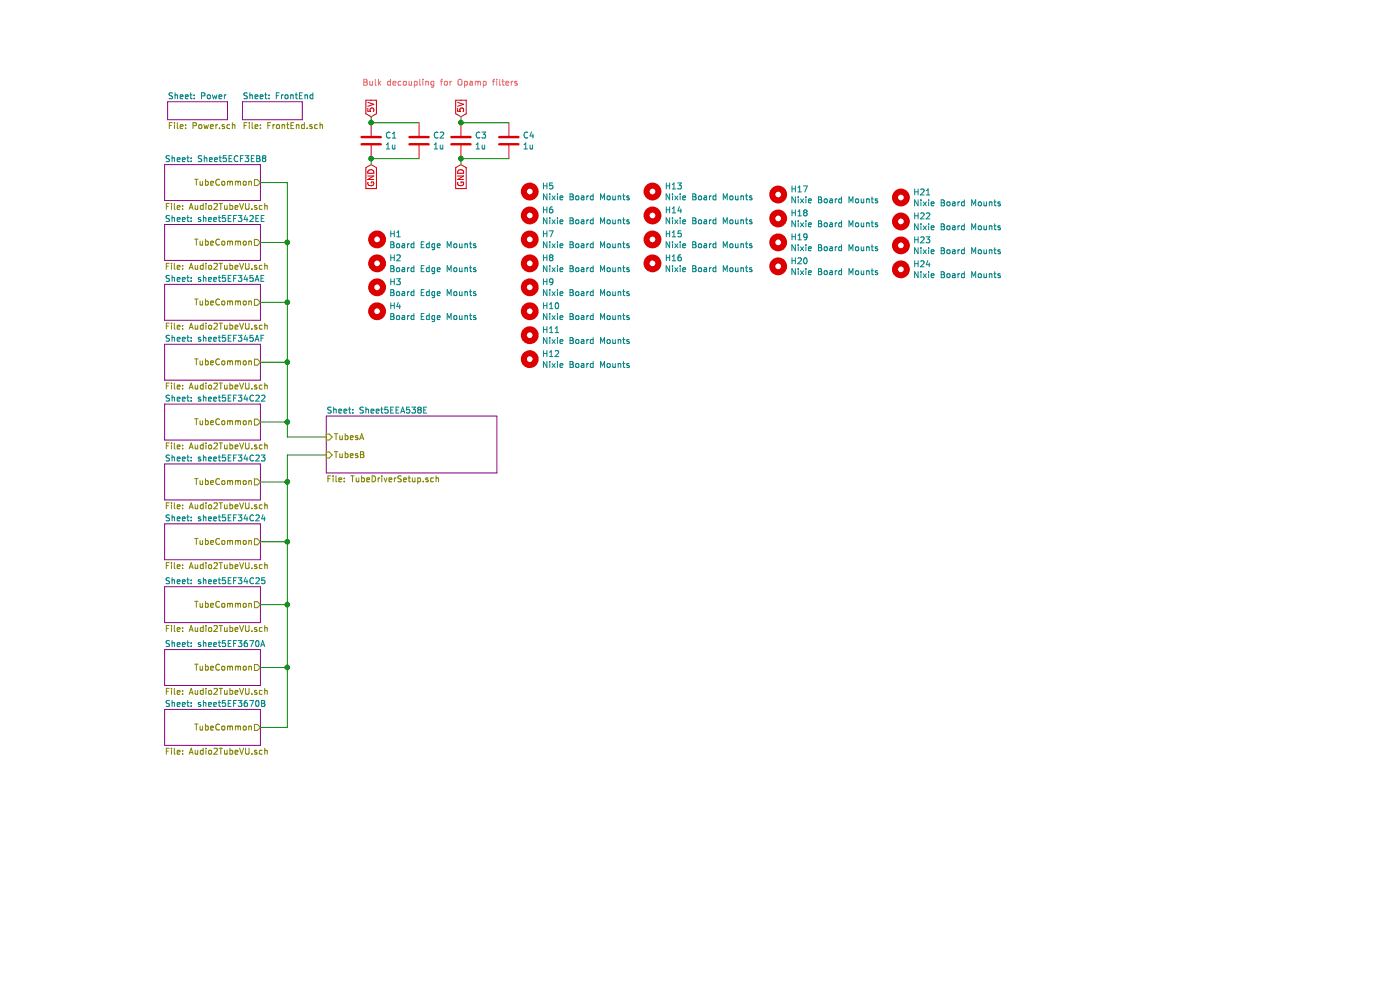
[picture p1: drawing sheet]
EESchema Schematic File Version 4
LIBS:NixieAnalyzer-cache
EELAYER 29 0
EELAYER END
$Descr A4 11693 8268
encoding utf-8
Sheet 1 14
Title ""
Date ""
Rev ""
Comp ""
Comment1 ""
Comment2 ""
Comment3 ""
Comment4 ""
$EndDescr
$Sheet
S 1400 850  500  150 
U 5EC969AA
F0 "Power" 50
F1 "Power.sch" 50
$EndSheet
$Sheet
S 1375 1375 800  300 
U 5ECF3EB8
F0 "Sheet5ECF3EB8" 50
F1 "Audio2TubeVU.sch" 50
F2 "TubeCommon" O R 2175 1525 50 
$EndSheet
$Sheet
S 2725 3475 1425 475 
U 5EEA538E
F0 "Sheet5EEA538E" 50
F1 "TubeDriverSetup.sch" 50
F2 "TubesA" I L 2725 3650 50 
F3 "TubesB" I L 2725 3800 50 
$EndSheet
$Comp
L Device:C C?
U 1 1
P 3100 1175
AR Path="/5ECF3EB8/5EDE820B" Ref="C?"  Part="1" 
AR Path="/5EDD3FC6/5EDE820B" Ref="C?"  Part="1" 
AR Path="/5EDD5977/5EDE820B" Ref="C?"  Part="1" 
AR Path="/5EDBB4FB/5EDE820B" Ref="C?"  Part="1" 
AR Path="/5EDBB631/5EDE820B" Ref="C?"  Part="1" 
AR Path="/5EDBB633/5EDE820B" Ref="C?"  Part="1" 
AR Path="/5EDE820B" Ref="C1"  Part="1" 
F 0 "C1" H 3215 1221 50  0000 L CNN
F 1 "1u" H 3215 1130 50  0000 L CNN
F 2 "Capacitor_THT:C_Rect_L4.0mm_W2.5mm_P2.50mm" H 3138 1025 50  0001 C CNN
F 3 "~" H 3100 1175 50  0001 C CNN
	1    3100 1175
	1    0    0    -1  
$EndComp
$Comp
L Device:C C?
U 1 1
P 3500 1175
AR Path="/5ECF3EB8/5EDE8656" Ref="C?"  Part="1" 
AR Path="/5EDD3FC6/5EDE8656" Ref="C?"  Part="1" 
AR Path="/5EDD5977/5EDE8656" Ref="C?"  Part="1" 
AR Path="/5EDBB4FB/5EDE8656" Ref="C?"  Part="1" 
AR Path="/5EDBB631/5EDE8656" Ref="C?"  Part="1" 
AR Path="/5EDBB633/5EDE8656" Ref="C?"  Part="1" 
AR Path="/5EDE8656" Ref="C2"  Part="1" 
F 0 "C2" H 3615 1221 50  0000 L CNN
F 1 "1u" H 3615 1130 50  0000 L CNN
F 2 "Capacitor_THT:C_Rect_L4.0mm_W2.5mm_P2.50mm" H 3538 1025 50  0001 C CNN
F 3 "~" H 3500 1175 50  0001 C CNN
	1    3500 1175
	1    0    0    -1  
$EndComp
Text GLabel 3100 975  1    50   Input ~ 0
5V
Text GLabel 3100 1375 3    50   Input ~ 0
GND
Wire Wire Line
	3500 1025 3100 1025
Wire Wire Line
	3100 975  3100 1025
Connection ~ 3100 1025
Wire Wire Line
	3500 1325 3100 1325
Wire Wire Line
	3100 1325 3100 1375
Connection ~ 3100 1325
Text Notes 3025 725  0    50   ~ 0
Bulk decoupling for Opamp filters
$Comp
L Device:C C?
U 1 1
P 3850 1175
AR Path="/5ECF3EB8/5EE21185" Ref="C?"  Part="1" 
AR Path="/5EDD3FC6/5EE21185" Ref="C?"  Part="1" 
AR Path="/5EDD5977/5EE21185" Ref="C?"  Part="1" 
AR Path="/5EDBB4FB/5EE21185" Ref="C?"  Part="1" 
AR Path="/5EDBB631/5EE21185" Ref="C?"  Part="1" 
AR Path="/5EDBB633/5EE21185" Ref="C?"  Part="1" 
AR Path="/5EE21185" Ref="C3"  Part="1" 
F 0 "C3" H 3965 1221 50  0000 L CNN
F 1 "1u" H 3965 1130 50  0000 L CNN
F 2 "Capacitor_THT:C_Rect_L4.0mm_W2.5mm_P2.50mm" H 3888 1025 50  0001 C CNN
F 3 "~" H 3850 1175 50  0001 C CNN
	1    3850 1175
	1    0    0    -1  
$EndComp
$Comp
L Device:C C?
U 1 1
P 4250 1175
AR Path="/5ECF3EB8/5EE2118B" Ref="C?"  Part="1" 
AR Path="/5EDD3FC6/5EE2118B" Ref="C?"  Part="1" 
AR Path="/5EDD5977/5EE2118B" Ref="C?"  Part="1" 
AR Path="/5EDBB4FB/5EE2118B" Ref="C?"  Part="1" 
AR Path="/5EDBB631/5EE2118B" Ref="C?"  Part="1" 
AR Path="/5EDBB633/5EE2118B" Ref="C?"  Part="1" 
AR Path="/5EE2118B" Ref="C4"  Part="1" 
F 0 "C4" H 4365 1221 50  0000 L CNN
F 1 "1u" H 4365 1130 50  0000 L CNN
F 2 "Capacitor_THT:C_Rect_L4.0mm_W2.5mm_P2.50mm" H 4288 1025 50  0001 C CNN
F 3 "~" H 4250 1175 50  0001 C CNN
	1    4250 1175
	1    0    0    -1  
$EndComp
Text GLabel 3850 975  1    50   Input ~ 0
5V
Text GLabel 3850 1375 3    50   Input ~ 0
GND
Wire Wire Line
	4250 1025 3850 1025
Wire Wire Line
	3850 975  3850 1025
Connection ~ 3850 1025
Wire Wire Line
	4250 1325 3850 1325
Wire Wire Line
	3850 1325 3850 1375
Connection ~ 3850 1325
$Sheet
S 2025 850  500  150 
U 5EC964AB
F0 "FrontEnd" 50
F1 "FrontEnd.sch" 50
$EndSheet
$Comp
L Mechanical:MountingHole H?
U 1 1
P 3150 2200
AR Path="/5ECBE937/5EE2DE82" Ref="H?"  Part="1" 
AR Path="/5EE2DE82" Ref="H2"  Part="1" 
F 0 "H2" H 3250 2246 50  0000 L CNN
F 1 "Board Edge Mounts" H 3250 2155 50  0000 L CNN
F 2 "MountingHole:MountingHole_3.5mm" H 3150 2200 50  0001 C CNN
F 3 "~" H 3150 2200 50  0001 C CNN
	1    3150 2200
	1    0    0    -1  
$EndComp
$Comp
L Mechanical:MountingHole H?
U 1 1
P 3150 2400
AR Path="/5ECBE937/5EE2DE88" Ref="H?"  Part="1" 
AR Path="/5EE2DE88" Ref="H3"  Part="1" 
F 0 "H3" H 3250 2446 50  0000 L CNN
F 1 "Board Edge Mounts" H 3250 2355 50  0000 L CNN
F 2 "MountingHole:MountingHole_3.5mm" H 3150 2400 50  0001 C CNN
F 3 "~" H 3150 2400 50  0001 C CNN
	1    3150 2400
	1    0    0    -1  
$EndComp
$Comp
L Mechanical:MountingHole H?
U 1 1
P 3150 2600
AR Path="/5ECBE937/5EE2DE8E" Ref="H?"  Part="1" 
AR Path="/5EE2DE8E" Ref="H4"  Part="1" 
F 0 "H4" H 3250 2646 50  0000 L CNN
F 1 "Board Edge Mounts" H 3250 2555 50  0000 L CNN
F 2 "MountingHole:MountingHole_3.5mm" H 3150 2600 50  0001 C CNN
F 3 "~" H 3150 2600 50  0001 C CNN
	1    3150 2600
	1    0    0    -1  
$EndComp
$Comp
L Mechanical:MountingHole H?
U 1 1
P 3150 2000
AR Path="/5ECBE937/5EE2DE94" Ref="H?"  Part="1" 
AR Path="/5EE2DE94" Ref="H1"  Part="1" 
F 0 "H1" H 3250 2046 50  0000 L CNN
F 1 "Board Edge Mounts" H 3250 1955 50  0000 L CNN
F 2 "MountingHole:MountingHole_3.5mm" H 3150 2000 50  0001 C CNN
F 3 "~" H 3150 2000 50  0001 C CNN
	1    3150 2000
	1    0    0    -1  
$EndComp
$Comp
L Mechanical:MountingHole H?
U 1 1
P 4425 1600
AR Path="/5ECBE937/5EE2DE9A" Ref="H?"  Part="1" 
AR Path="/5EE2DE9A" Ref="H5"  Part="1" 
F 0 "H5" H 4525 1646 50  0000 L CNN
F 1 "Nixie Board Mounts" H 4525 1555 50  0000 L CNN
F 2 "MountingHole:MountingHole_3.5mm" H 4425 1600 50  0001 C CNN
F 3 "~" H 4425 1600 50  0001 C CNN
	1    4425 1600
	1    0    0    -1  
$EndComp
$Comp
L Mechanical:MountingHole H?
U 1 1
P 4425 1800
AR Path="/5ECBE937/5EE2DEA0" Ref="H?"  Part="1" 
AR Path="/5EE2DEA0" Ref="H6"  Part="1" 
F 0 "H6" H 4525 1846 50  0000 L CNN
F 1 "Nixie Board Mounts" H 4525 1755 50  0000 L CNN
F 2 "MountingHole:MountingHole_3.5mm" H 4425 1800 50  0001 C CNN
F 3 "~" H 4425 1800 50  0001 C CNN
	1    4425 1800
	1    0    0    -1  
$EndComp
$Comp
L Mechanical:MountingHole H?
U 1 1
P 4425 2000
AR Path="/5ECBE937/5EE2DEA6" Ref="H?"  Part="1" 
AR Path="/5EE2DEA6" Ref="H7"  Part="1" 
F 0 "H7" H 4525 2046 50  0000 L CNN
F 1 "Nixie Board Mounts" H 4525 1955 50  0000 L CNN
F 2 "MountingHole:MountingHole_3.5mm" H 4425 2000 50  0001 C CNN
F 3 "~" H 4425 2000 50  0001 C CNN
	1    4425 2000
	1    0    0    -1  
$EndComp
$Comp
L Mechanical:MountingHole H?
U 1 1
P 4425 2200
AR Path="/5ECBE937/5EE2DEAC" Ref="H?"  Part="1" 
AR Path="/5EE2DEAC" Ref="H8"  Part="1" 
F 0 "H8" H 4525 2246 50  0000 L CNN
F 1 "Nixie Board Mounts" H 4525 2155 50  0000 L CNN
F 2 "MountingHole:MountingHole_3.5mm" H 4425 2200 50  0001 C CNN
F 3 "~" H 4425 2200 50  0001 C CNN
	1    4425 2200
	1    0    0    -1  
$EndComp
$Comp
L Mechanical:MountingHole H?
U 1 1
P 4425 2400
AR Path="/5ECBE937/5EE2DEB2" Ref="H?"  Part="1" 
AR Path="/5EE2DEB2" Ref="H9"  Part="1" 
F 0 "H9" H 4525 2446 50  0000 L CNN
F 1 "Nixie Board Mounts" H 4525 2355 50  0000 L CNN
F 2 "MountingHole:MountingHole_3.5mm" H 4425 2400 50  0001 C CNN
F 3 "~" H 4425 2400 50  0001 C CNN
	1    4425 2400
	1    0    0    -1  
$EndComp
$Comp
L Mechanical:MountingHole H?
U 1 1
P 4425 2600
AR Path="/5ECBE937/5EE2DEB8" Ref="H?"  Part="1" 
AR Path="/5EE2DEB8" Ref="H10"  Part="1" 
F 0 "H10" H 4525 2646 50  0000 L CNN
F 1 "Nixie Board Mounts" H 4525 2555 50  0000 L CNN
F 2 "MountingHole:MountingHole_3.5mm" H 4425 2600 50  0001 C CNN
F 3 "~" H 4425 2600 50  0001 C CNN
	1    4425 2600
	1    0    0    -1  
$EndComp
$Comp
L Mechanical:MountingHole H?
U 1 1
P 4425 2800
AR Path="/5ECBE937/5EE2DEBE" Ref="H?"  Part="1" 
AR Path="/5EE2DEBE" Ref="H11"  Part="1" 
F 0 "H11" H 4525 2846 50  0000 L CNN
F 1 "Nixie Board Mounts" H 4525 2755 50  0000 L CNN
F 2 "MountingHole:MountingHole_3.5mm" H 4425 2800 50  0001 C CNN
F 3 "~" H 4425 2800 50  0001 C CNN
	1    4425 2800
	1    0    0    -1  
$EndComp
$Comp
L Mechanical:MountingHole H?
U 1 1
P 4425 3000
AR Path="/5ECBE937/5EE2DEC4" Ref="H?"  Part="1" 
AR Path="/5EE2DEC4" Ref="H12"  Part="1" 
F 0 "H12" H 4525 3046 50  0000 L CNN
F 1 "Nixie Board Mounts" H 4525 2955 50  0000 L CNN
F 2 "MountingHole:MountingHole_3.5mm" H 4425 3000 50  0001 C CNN
F 3 "~" H 4425 3000 50  0001 C CNN
	1    4425 3000
	1    0    0    -1  
$EndComp
$Sheet
S 1375 1875 800  300 
U 5EF342F1
F0 "sheet5EF342EE" 50
F1 "Audio2TubeVU.sch" 50
F2 "TubeCommon" O R 2175 2025 50 
$EndSheet
$Sheet
S 1375 2375 800  300 
U 5EF345B2
F0 "sheet5EF345AE" 50
F1 "Audio2TubeVU.sch" 50
F2 "TubeCommon" O R 2175 2525 50 
$EndSheet
$Sheet
S 1375 2875 800  300 
U 5EF345B5
F0 "sheet5EF345AF" 50
F1 "Audio2TubeVU.sch" 50
F2 "TubeCommon" O R 2175 3025 50 
$EndSheet
$Sheet
S 1375 3375 800  300 
U 5EF34C28
F0 "sheet5EF34C22" 50
F1 "Audio2TubeVU.sch" 50
F2 "TubeCommon" O R 2175 3525 50 
$EndSheet
$Sheet
S 1375 3875 800  300 
U 5EF34C2B
F0 "sheet5EF34C23" 50
F1 "Audio2TubeVU.sch" 50
F2 "TubeCommon" O R 2175 4025 50 
$EndSheet
$Sheet
S 1375 4375 800  300 
U 5EF34C2E
F0 "sheet5EF34C24" 50
F1 "Audio2TubeVU.sch" 50
F2 "TubeCommon" O R 2175 4525 50 
$EndSheet
$Sheet
S 1375 4900 800  300 
U 5EF34C31
F0 "sheet5EF34C25" 50
F1 "Audio2TubeVU.sch" 50
F2 "TubeCommon" O R 2175 5050 50 
$EndSheet
$Sheet
S 1375 5425 800  300 
U 5EF3670E
F0 "sheet5EF3670A" 50
F1 "Audio2TubeVU.sch" 50
F2 "TubeCommon" O R 2175 5575 50 
$EndSheet
$Sheet
S 1375 5925 800  300 
U 5EF36711
F0 "sheet5EF3670B" 50
F1 "Audio2TubeVU.sch" 50
F2 "TubeCommon" O R 2175 6075 50 
$EndSheet
Wire Wire Line
	2175 1525 2400 1525
Wire Wire Line
	2400 3525 2175 3525
Wire Wire Line
	2400 1525 2400 2025
Connection ~ 2400 2025
Wire Wire Line
	2400 2025 2400 2525
Wire Wire Line
	2175 2525 2400 2525
Connection ~ 2400 2525
Wire Wire Line
	2400 2525 2400 3025
Wire Wire Line
	2175 3025 2400 3025
Connection ~ 2400 3025
Wire Wire Line
	2400 3025 2400 3525
Wire Wire Line
	2175 2025 2400 2025
Wire Wire Line
	2175 6075 2400 6075
Wire Wire Line
	2175 4025 2400 4025
Wire Wire Line
	2175 4525 2400 4525
Wire Wire Line
	2400 4025 2400 4525
Connection ~ 2400 4525
Wire Wire Line
	2400 4525 2400 5050
Wire Wire Line
	2175 5050 2400 5050
Connection ~ 2400 5050
Wire Wire Line
	2400 5050 2400 5575
Wire Wire Line
	2175 5575 2400 5575
Connection ~ 2400 5575
Wire Wire Line
	2400 5575 2400 6075
Wire Wire Line
	2400 3525 2400 3650
Wire Wire Line
	2400 3650 2725 3650
Connection ~ 2400 3525
Wire Wire Line
	2400 4025 2400 3800
Wire Wire Line
	2400 3800 2725 3800
Connection ~ 2400 4025
$Comp
L Mechanical:MountingHole H?
U 1 1
P 5450 1600
AR Path="/5ECBE937/5EFAD242" Ref="H?"  Part="1" 
AR Path="/5EFAD242" Ref="H13"  Part="1" 
F 0 "H13" H 5550 1646 50  0000 L CNN
F 1 "Nixie Board Mounts" H 5550 1555 50  0000 L CNN
F 2 "MountingHole:MountingHole_3.5mm" H 5450 1600 50  0001 C CNN
F 3 "~" H 5450 1600 50  0001 C CNN
	1    5450 1600
	1    0    0    -1  
$EndComp
$Comp
L Mechanical:MountingHole H?
U 1 1
P 5450 1800
AR Path="/5ECBE937/5EFAD248" Ref="H?"  Part="1" 
AR Path="/5EFAD248" Ref="H14"  Part="1" 
F 0 "H14" H 5550 1846 50  0000 L CNN
F 1 "Nixie Board Mounts" H 5550 1755 50  0000 L CNN
F 2 "MountingHole:MountingHole_3.5mm" H 5450 1800 50  0001 C CNN
F 3 "~" H 5450 1800 50  0001 C CNN
	1    5450 1800
	1    0    0    -1  
$EndComp
$Comp
L Mechanical:MountingHole H?
U 1 1
P 5450 2000
AR Path="/5ECBE937/5EFAD24E" Ref="H?"  Part="1" 
AR Path="/5EFAD24E" Ref="H15"  Part="1" 
F 0 "H15" H 5550 2046 50  0000 L CNN
F 1 "Nixie Board Mounts" H 5550 1955 50  0000 L CNN
F 2 "MountingHole:MountingHole_3.5mm" H 5450 2000 50  0001 C CNN
F 3 "~" H 5450 2000 50  0001 C CNN
	1    5450 2000
	1    0    0    -1  
$EndComp
$Comp
L Mechanical:MountingHole H?
U 1 1
P 5450 2200
AR Path="/5ECBE937/5EFAD254" Ref="H?"  Part="1" 
AR Path="/5EFAD254" Ref="H16"  Part="1" 
F 0 "H16" H 5550 2246 50  0000 L CNN
F 1 "Nixie Board Mounts" H 5550 2155 50  0000 L CNN
F 2 "MountingHole:MountingHole_3.5mm" H 5450 2200 50  0001 C CNN
F 3 "~" H 5450 2200 50  0001 C CNN
	1    5450 2200
	1    0    0    -1  
$EndComp
$Comp
L Mechanical:MountingHole H?
U 1 1
P 6500 1625
AR Path="/5ECBE937/5ED36F83" Ref="H?"  Part="1" 
AR Path="/5ED36F83" Ref="H17"  Part="1" 
F 0 "H17" H 6600 1671 50  0000 L CNN
F 1 "Nixie Board Mounts" H 6600 1580 50  0000 L CNN
F 2 "MountingHole:MountingHole_3.5mm" H 6500 1625 50  0001 C CNN
F 3 "~" H 6500 1625 50  0001 C CNN
	1    6500 1625
	1    0    0    -1  
$EndComp
$Comp
L Mechanical:MountingHole H?
U 1 1
P 6500 1825
AR Path="/5ECBE937/5ED36F89" Ref="H?"  Part="1" 
AR Path="/5ED36F89" Ref="H18"  Part="1" 
F 0 "H18" H 6600 1871 50  0000 L CNN
F 1 "Nixie Board Mounts" H 6600 1780 50  0000 L CNN
F 2 "MountingHole:MountingHole_3.5mm" H 6500 1825 50  0001 C CNN
F 3 "~" H 6500 1825 50  0001 C CNN
	1    6500 1825
	1    0    0    -1  
$EndComp
$Comp
L Mechanical:MountingHole H?
U 1 1
P 6500 2025
AR Path="/5ECBE937/5ED36F8F" Ref="H?"  Part="1" 
AR Path="/5ED36F8F" Ref="H19"  Part="1" 
F 0 "H19" H 6600 2071 50  0000 L CNN
F 1 "Nixie Board Mounts" H 6600 1980 50  0000 L CNN
F 2 "MountingHole:MountingHole_3.5mm" H 6500 2025 50  0001 C CNN
F 3 "~" H 6500 2025 50  0001 C CNN
	1    6500 2025
	1    0    0    -1  
$EndComp
$Comp
L Mechanical:MountingHole H?
U 1 1
P 6500 2225
AR Path="/5ECBE937/5ED36F95" Ref="H?"  Part="1" 
AR Path="/5ED36F95" Ref="H20"  Part="1" 
F 0 "H20" H 6600 2271 50  0000 L CNN
F 1 "Nixie Board Mounts" H 6600 2180 50  0000 L CNN
F 2 "MountingHole:MountingHole_3.5mm" H 6500 2225 50  0001 C CNN
F 3 "~" H 6500 2225 50  0001 C CNN
	1    6500 2225
	1    0    0    -1  
$EndComp
$Comp
L Mechanical:MountingHole H?
U 1 1
P 7525 1650
AR Path="/5ECBE937/5ED3858A" Ref="H?"  Part="1" 
AR Path="/5ED3858A" Ref="H21"  Part="1" 
F 0 "H21" H 7625 1696 50  0000 L CNN
F 1 "Nixie Board Mounts" H 7625 1605 50  0000 L CNN
F 2 "MountingHole:MountingHole_3.5mm" H 7525 1650 50  0001 C CNN
F 3 "~" H 7525 1650 50  0001 C CNN
	1    7525 1650
	1    0    0    -1  
$EndComp
$Comp
L Mechanical:MountingHole H?
U 1 1
P 7525 1850
AR Path="/5ECBE937/5ED38590" Ref="H?"  Part="1" 
AR Path="/5ED38590" Ref="H22"  Part="1" 
F 0 "H22" H 7625 1896 50  0000 L CNN
F 1 "Nixie Board Mounts" H 7625 1805 50  0000 L CNN
F 2 "MountingHole:MountingHole_3.5mm" H 7525 1850 50  0001 C CNN
F 3 "~" H 7525 1850 50  0001 C CNN
	1    7525 1850
	1    0    0    -1  
$EndComp
$Comp
L Mechanical:MountingHole H?
U 1 1
P 7525 2050
AR Path="/5ECBE937/5ED38596" Ref="H?"  Part="1" 
AR Path="/5ED38596" Ref="H23"  Part="1" 
F 0 "H23" H 7625 2096 50  0000 L CNN
F 1 "Nixie Board Mounts" H 7625 2005 50  0000 L CNN
F 2 "MountingHole:MountingHole_3.5mm" H 7525 2050 50  0001 C CNN
F 3 "~" H 7525 2050 50  0001 C CNN
	1    7525 2050
	1    0    0    -1  
$EndComp
$Comp
L Mechanical:MountingHole H?
U 1 1
P 7525 2250
AR Path="/5ECBE937/5ED3859C" Ref="H?"  Part="1" 
AR Path="/5ED3859C" Ref="H24"  Part="1" 
F 0 "H24" H 7625 2296 50  0000 L CNN
F 1 "Nixie Board Mounts" H 7625 2205 50  0000 L CNN
F 2 "MountingHole:MountingHole_3.5mm" H 7525 2250 50  0001 C CNN
F 3 "~" H 7525 2250 50  0001 C CNN
	1    7525 2250
	1    0    0    -1  
$EndComp
$EndSCHEMATC
